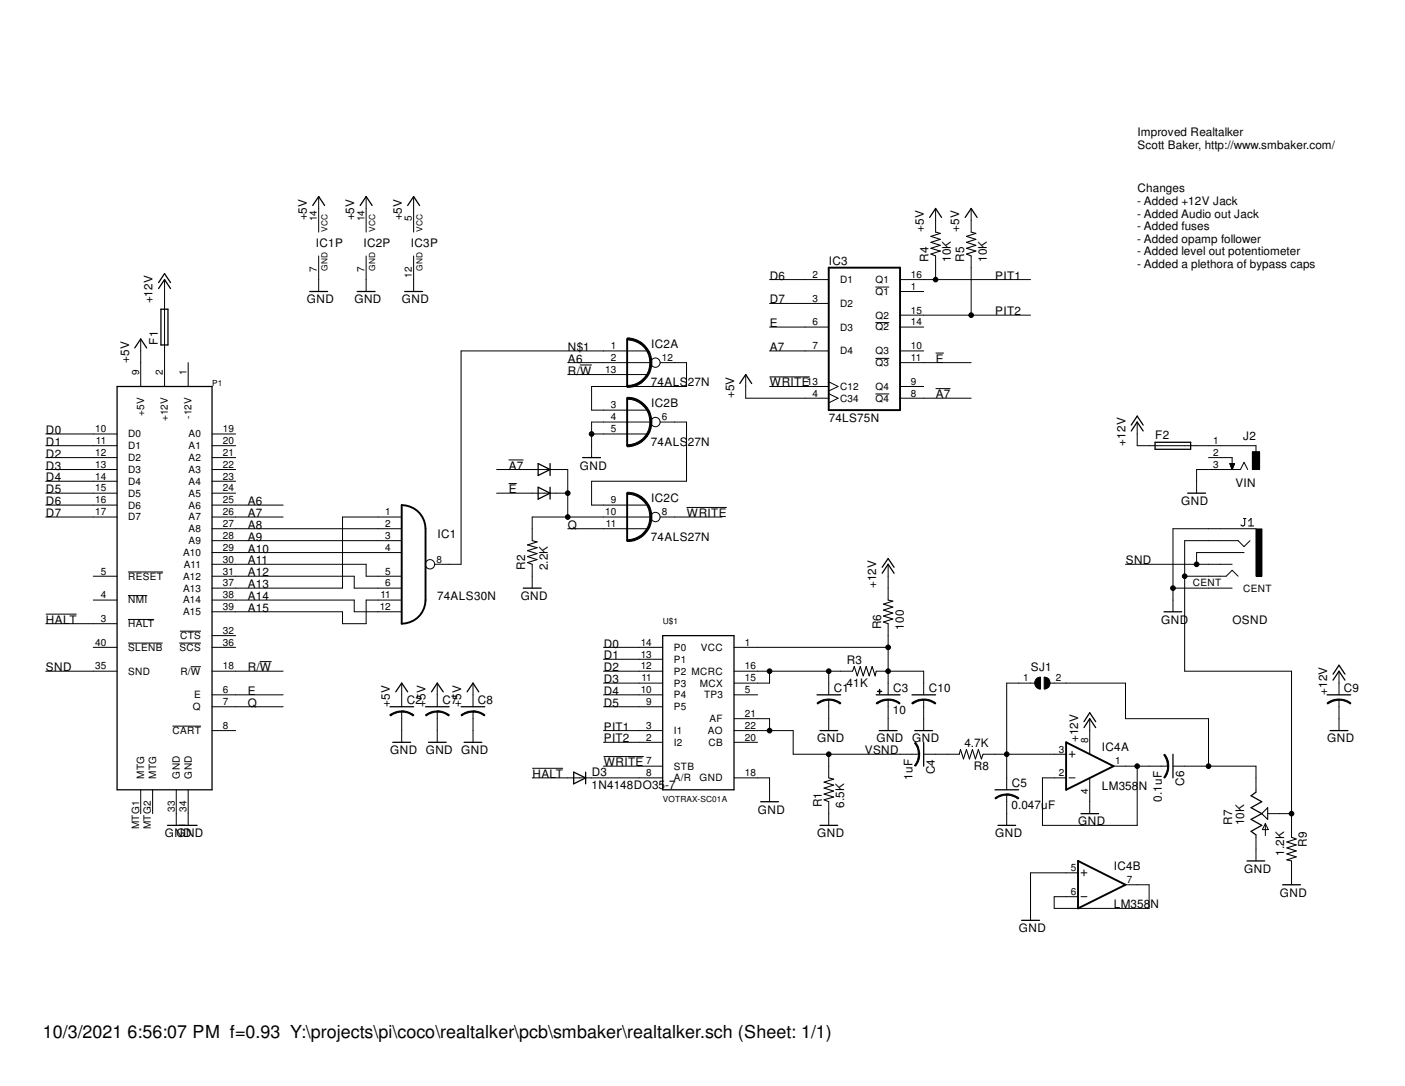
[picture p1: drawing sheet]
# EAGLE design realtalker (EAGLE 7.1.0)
COMPANY_NAME: Mark J. Blair, NF6X; DOCUMENT_ID: CoCoEPROMpak_v1.0; REV: 1.0

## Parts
C1  C-US025-025X050  [C025-025X050]
C2  C-US025-025X050  [C025-025X050]
C3  10  CPOL-USE2.5-6  [E2,5-6]
C4  1uF  C-US025-025X050  [C025-025X050]
C5  0.047uF  C-US025-025X050  [C025-025X050]
C6  0.1uF  C-US025-025X050  [C025-025X050]
C7  C-US025-025X050  [C025-025X050]
C8  C-US025-025X050  [C025-025X050]
C9  C-US025-025X050  [C025-025X050]
C10  C-US025-025X050  [C025-025X050]
D1  1N4148DO35-7  [DO35-7]
D2  1N4148DO35-7  [DO35-7]
D3  1N4148DO35-7  [DO35-7]
F1  PTC_FUSE  [PTC_0.400]
F2  PTC_FUSE  [PTC_0.400]
IC1  74ALS30N  [DIL14]
IC2  74ALS27N  [DIL14]
IC3  74LS75N  [DIL16]
IC4  LM358N  [DIL08]
J1  AUDIO_JACK_3.5MM  [AUDIO-JACK-G]
J2  VIN  DCJACK  [DCJACK]
P1  COCO-CARTMED  [COCO-CART_MEDIUM]
R1  6.5K  R-US_0204/7  [0204/7]
R2  2.2K  R-US_0204/7  [0204/7]
R3  41K  R-US_0204/7  [0204/7]
R4  10K  R-US_0204/7  [0204/7]
R5  10K  R-US_0204/7  [0204/7]
R6  100  R-US_0204/7  [0204/7]
R7  10K  TRIM_US-CT6  [CT6]
R8  4.7K  R-US_0204/7  [0204/7]
R9  1.2K  R-US_0204/7  [0204/7]
SJ1  SJ  [SJ]
U$1  VOTRAX-SC01A  [DIL22-4]

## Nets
!A7: D2.A IC3.8(!Q4)
!E: D1.A IC3.11(!Q3)
!HALT: D3.A P1.3(!HALT)
!WRITE: IC2.8(C:O) IC3.13(C12) U$1.7(STB)
+5V: C2.1 C7.1 C8.1 IC1.14(VCC) IC2.14(P:VCC) IC3.4(C34) IC3.5(VCC) P1.9(+5V) R4.2 R5.2
+12V [PWR]: C9.1 F1.2 F2.1 IC4.8(P:V+) R6.2
A6: IC2.2(A:I1) P1.25(A6)
A7: IC3.7(D4) P1.26(A7)
A8: IC1.2(I1) P1.27(A8)
A9: IC1.3(I2) P1.28(A9)
A10: IC1.4(I3) P1.29(A10)
A11: IC1.5(I4) P1.30(A11)
A12: IC1.6(I5) P1.31(A12)
A13: IC1.1(I0) P1.37(A13)
A14: IC1.12(I7) P1.38(A14)
A15: IC1.11(I6) P1.39(A15)
D0: P1.10(D0) U$1.14(P0)
D1: P1.11(D1) U$1.13(P1)
D2: P1.12(D2) U$1.12(P2)
D3: P1.13(D3) U$1.11(P3)
D4: P1.14(D4) U$1.10(P4)
D5: P1.15(D5) U$1.9(P5)
D6: IC3.2(D1) P1.16(D6)
D7: IC3.3(D2) P1.17(D7)
E: IC3.6(D3) P1.6(E)
GND [PWR]: C1.2 C2.2 C3.- C5.2 C7.2 C8.2 C9.2 C10.2 IC1.7(GND) IC2.4(B:I1) IC2.5(B:I2) IC2.7(P:GND) IC3.12(GND) IC4.4(P:V-) IC4.5(B:+IN) J1.CENT J1.SLEEVE J2.3 P1.33(GND) P1.34(GND) R1.1 R2.1 R7.A R9.2 U$1.18(GND)
N$1: IC1.8(O) IC2.1(A:I0)
N$2: D3.C U$1.8(A/R)
N$3: C1.1 R3.1 U$1.15(MCX) U$1.16(MCRC)
N$4: C5.1 IC4.3(A:+IN) R8.1 SJ1.1
N$5 [PWR]: C3.+ C10.1 R3.2 R6.1 U$1.1(VCC)
N$6: IC2.3(B:I0) IC2.12(A:O)
N$7: IC2.6(B:O) IC2.9(C:I0)
N$8: D1.C D2.C IC2.10(C:I1) R2.2
N$9: C4.1 R8.2
N$10: IC4.6(B:-IN) IC4.7(B:OUT)
N$11: C6.1 R7.E SJ1.2
N$12 [PWR]: F2.2 J2.1
N$13 [PWR]: F1.1 P1.2(+12V)
N$49: C6.2 IC4.1(A:OUT) IC4.2(A:-IN)
OSND: J1.RING J1.TIP R7.S R9.1
PIT1: IC3.16(Q1) R4.1 U$1.3(I1)
PIT2: IC3.15(Q2) R5.1 U$1.2(I2)
Q: IC2.11(C:I2) P1.7(Q)
R/!W: IC2.13(A:I2) P1.18(R/!W)
SND: J1.RSH J1.TSH P1.35(SND)
VSND: C4.2 R1.2 U$1.21(AF) U$1.22(AO)
Unconnected: IC3.1(!Q1) IC3.9(Q4) IC3.10(Q3) IC3.14(!Q2) J2.2 P1.1(-12V) P1.4(!NMI) P1.5(!RESET) P1.8(!CART) P1.19(A0) P1.20(A1) P1.21(A2) P1.22(A3) P1.23(A4) P1.24(A5) P1.32(!CTS) P1.36(!SCS) P1.40(!SLENB) P1.MTG1(MTG) P1.MTG2(MTG) U$1.5(TP3) U$1.20(CB)

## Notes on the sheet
- Improved Realtalker
  Scott Baker, http://www.smbaker.com/
- Changes
  - Added +12V Jack
  - Added Audio out Jack
  - Added fuses
  - Added opamp follower
  - Added level out potentiometer
  - Added a plethora of bypass caps

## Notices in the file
Copyright 2013 Mark J. Blair
Distributed under GPLv3
CoCoEPROMpak is a free hardware design: you can redistribute it and/or modify it under the terms of the GNU General Public License as published by the Free Software Foundation, either version 3 of the License, or (at your option) any later version.
